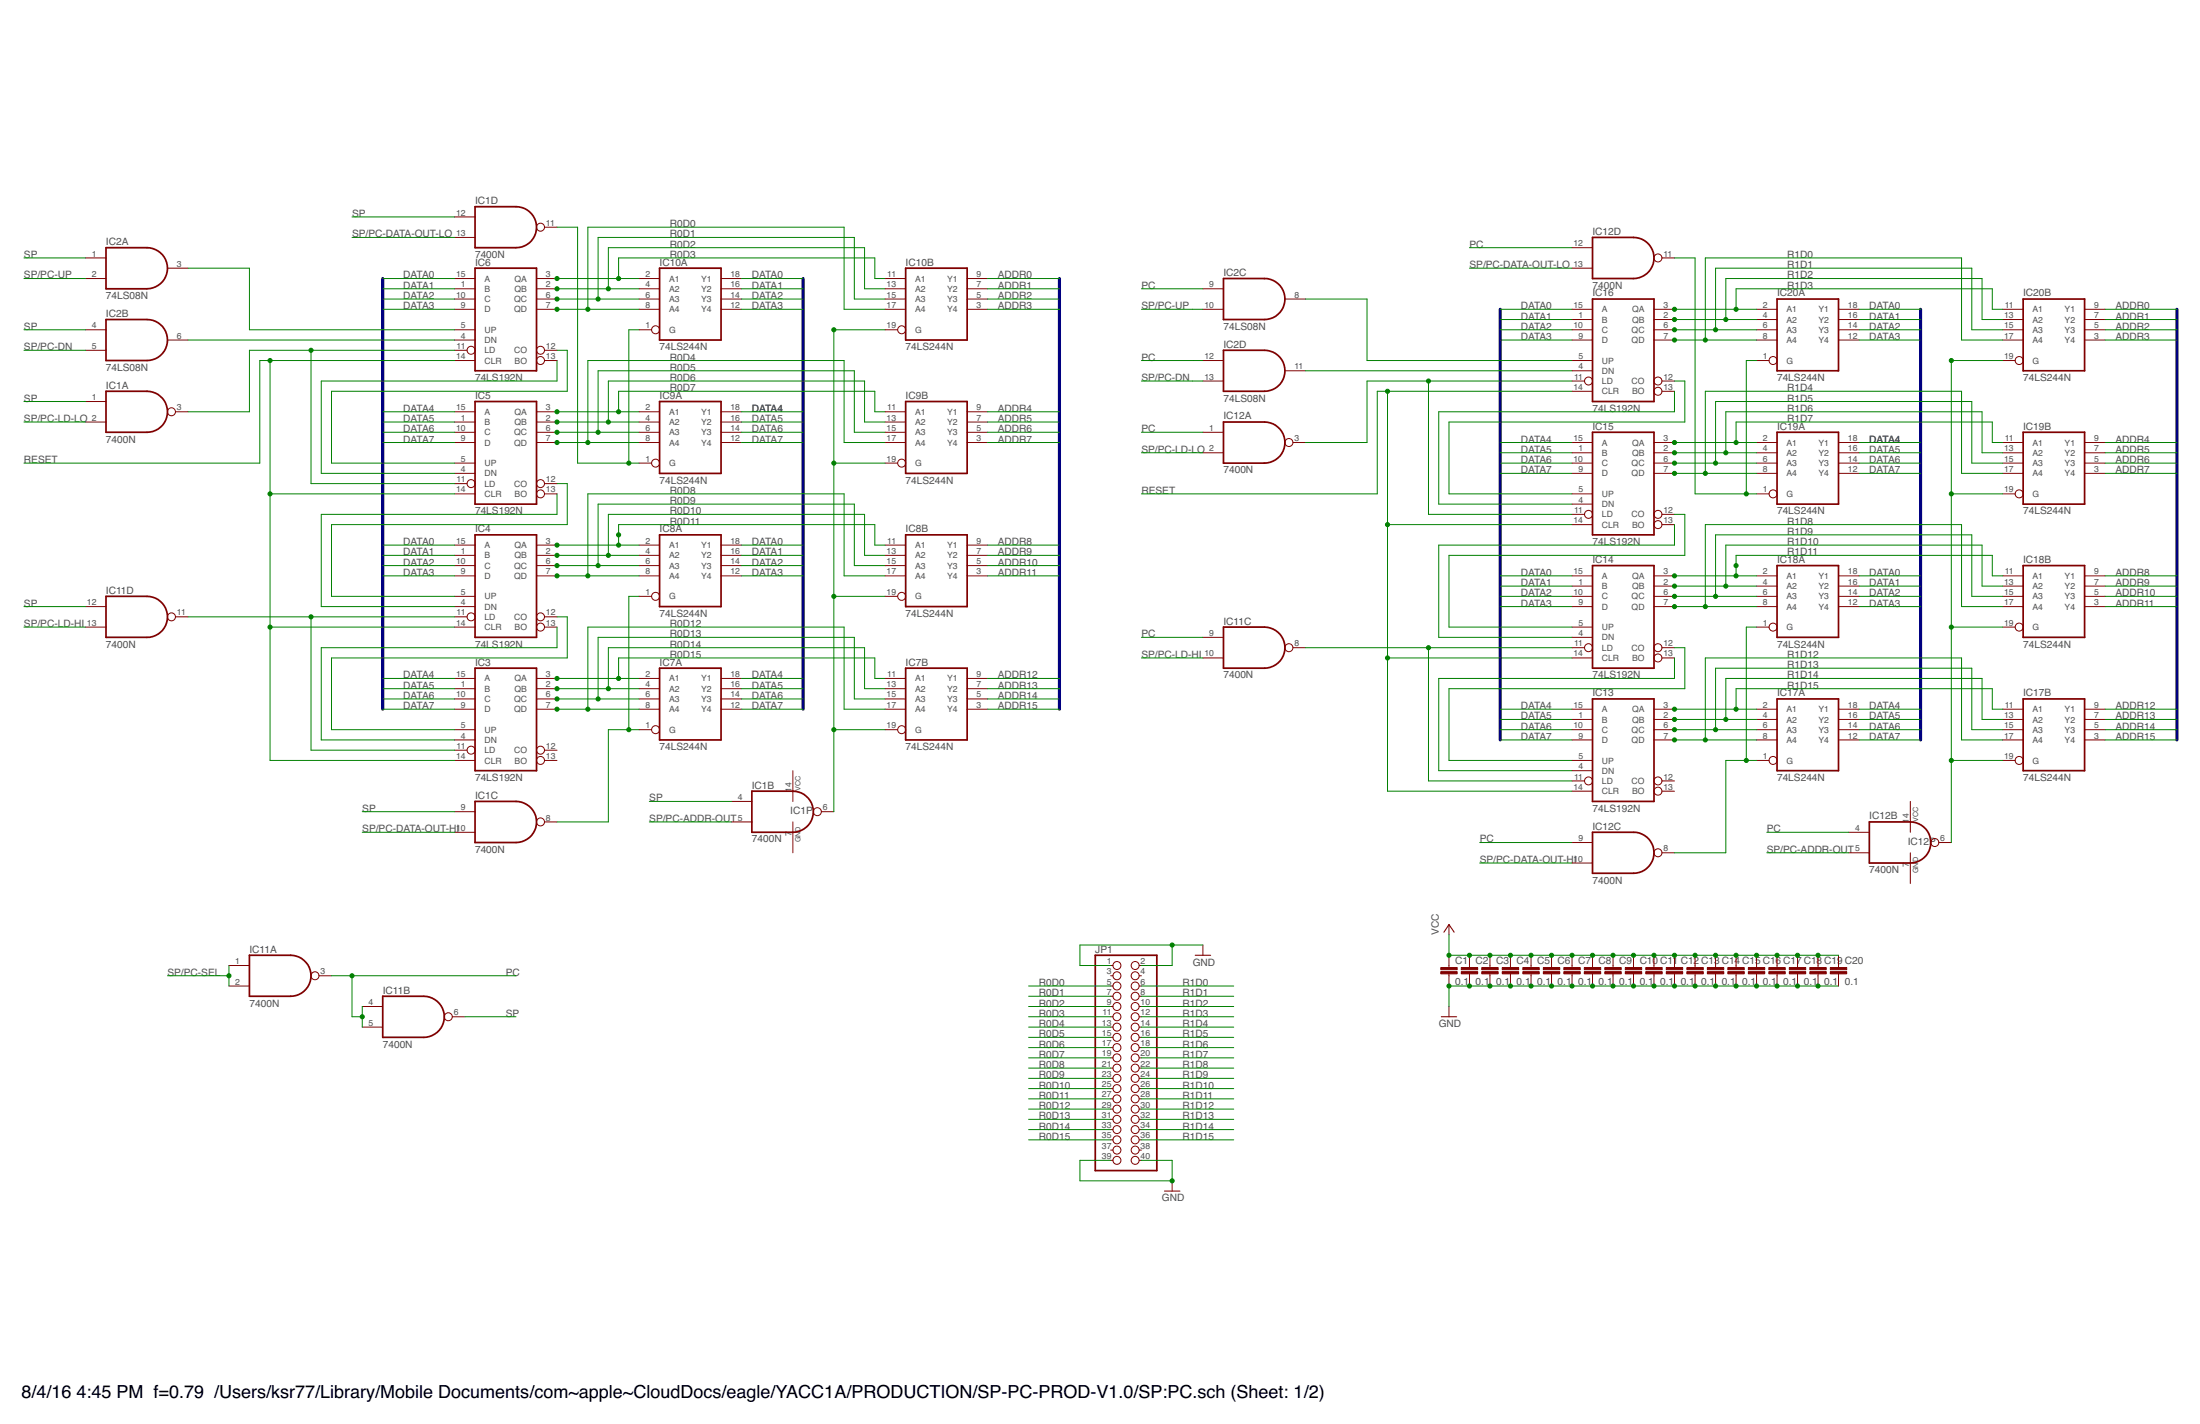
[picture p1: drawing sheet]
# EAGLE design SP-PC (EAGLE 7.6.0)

## Sheet 1 of 2: Registers

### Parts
C1  0.1  C2.5/2  [C2.5-2]
C2  0.1  C2.5/2  [C2.5-2]
C3  0.1  C2.5/2  [C2.5-2]
C4  0.1  C2.5/2  [C2.5-2]
C5  0.1  C2.5/2  [C2.5-2]
C6  0.1  C2.5/2  [C2.5-2]
C7  0.1  C2.5/2  [C2.5-2]
C8  0.1  C2.5/2  [C2.5-2]
C9  0.1  C2.5/2  [C2.5-2]
C10  0.1  C2.5/2  [C2.5-2]
C11  0.1  C2.5/2  [C2.5-2]
C12  0.1  C2.5/2  [C2.5-2]
C13  0.1  C2.5/2  [C2.5-2]
C14  0.1  C2.5/2  [C2.5-2]
C15  0.1  C2.5/2  [C2.5-2]
C16  0.1  C2.5/2  [C2.5-2]
C17  0.1  C2.5/2  [C2.5-2]
C18  0.1  C2.5/2  [C2.5-2]
C19  0.1  C2.5/2  [C2.5-2]
C20  0.1  C2.5/2  [C2.5-2]
IC1  7400N  [DIL14]
IC2  74LS08N  [DIL14]
IC3  74LS192N  [DIL16]
IC4  74LS192N  [DIL16]
IC5  74LS192N  [DIL16]
IC6  74LS192N  [DIL16]
IC7  74LS244N  [DIL20]
IC8  74LS244N  [DIL20]
IC9  74LS244N  [DIL20]
IC10  74LS244N  [DIL20]
IC11  7400N  [DIL14]
IC12  7400N  [DIL14]
IC13  74LS192N  [DIL16]
IC14  74LS192N  [DIL16]
IC15  74LS192N  [DIL16]
IC16  74LS192N  [DIL16]
IC17  74LS244N  [DIL20]
IC18  74LS244N  [DIL20]
IC19  74LS244N  [DIL20]
IC20  74LS244N  [DIL20]
JP1  PINHD-2X20  [2X20]

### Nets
ADDR0: IC10.9(B:Y1) IC20.9(B:Y1) ; also sheet 2
ADDR1: IC10.7(B:Y2) IC20.7(B:Y2) ; also sheet 2
ADDR2: IC10.5(B:Y3) IC20.5(B:Y3) ; also sheet 2
ADDR3: IC10.3(B:Y4) IC20.3(B:Y4) ; also sheet 2
ADDR4: IC9.9(B:Y1) IC19.9(B:Y1) ; also sheet 2
ADDR5: IC9.7(B:Y2) IC19.7(B:Y2) ; also sheet 2
ADDR6: IC9.5(B:Y3) IC19.5(B:Y3) ; also sheet 2
ADDR7: IC9.3(B:Y4) IC19.3(B:Y4) ; also sheet 2
ADDR8: IC8.9(B:Y1) IC18.9(B:Y1) ; also sheet 2
ADDR9: IC8.7(B:Y2) IC18.7(B:Y2) ; also sheet 2
ADDR10: IC8.5(B:Y3) IC18.5(B:Y3) ; also sheet 2
ADDR11: IC8.3(B:Y4) IC18.3(B:Y4) ; also sheet 2
ADDR12: IC7.9(B:Y1) IC17.9(B:Y1) ; also sheet 2
ADDR13: IC7.7(B:Y2) IC17.7(B:Y2) ; also sheet 2
ADDR14: IC7.5(B:Y3) IC17.5(B:Y3) ; also sheet 2
ADDR15: IC7.3(B:Y4) IC17.3(B:Y4) ; also sheet 2
DATA0: IC4.15(A) IC6.15(A) IC8.18(A:Y1) IC10.18(A:Y1) IC14.15(A) IC16.15(A) IC18.18(A:Y1) IC20.18(A:Y1) ; also sheet 2
DATA1: IC4.1(B) IC6.1(B) IC8.16(A:Y2) IC10.16(A:Y2) IC14.1(B) IC16.1(B) IC18.16(A:Y2) IC20.16(A:Y2) ; also sheet 2
DATA2: IC4.10(C) IC6.10(C) IC8.14(A:Y3) IC10.14(A:Y3) IC14.10(C) IC16.10(C) IC18.14(A:Y3) IC20.14(A:Y3) ; also sheet 2
DATA3: IC4.9(D) IC6.9(D) IC8.12(A:Y4) IC10.12(A:Y4) IC14.9(D) IC16.9(D) IC18.12(A:Y4) IC20.12(A:Y4) ; also sheet 2
DATA4: IC3.15(A) IC5.15(A) IC7.18(A:Y1) IC9.18(A:Y1) IC13.15(A) IC15.15(A) IC17.18(A:Y1) IC19.18(A:Y1) ; also sheet 2
DATA5: IC3.1(B) IC5.1(B) IC7.16(A:Y2) IC9.16(A:Y2) IC13.1(B) IC15.1(B) IC17.16(A:Y2) IC19.16(A:Y2) ; also sheet 2
DATA6: IC3.10(C) IC5.10(C) IC7.14(A:Y3) IC9.14(A:Y3) IC13.10(C) IC15.10(C) IC17.14(A:Y3) IC19.14(A:Y3) ; also sheet 2
DATA7: IC3.9(D) IC5.9(D) IC7.12(A:Y4) IC9.12(A:Y4) IC13.9(D) IC15.9(D) IC17.12(A:Y4) IC19.12(A:Y4) ; also sheet 2
GND: C1.2 C2.2 C3.2 C4.2 C5.2 C6.2 C7.2 C8.2 C9.2 C10.2 C11.2 C12.2 C13.2 C14.2 C15.2 C16.2 C17.2 C18.2 C19.2 C20.2 JP1.1 JP1.2 JP1.39 JP1.40 ; also sheet 2
N$10: IC5.4(DN) IC6.13(BO)
N$11: IC5.5(UP) IC6.12(CO)
N$12: IC4.4(DN) IC5.13(BO)
N$13: IC4.5(UP) IC5.12(CO)
N$14: IC3.4(DN) IC4.13(BO)
N$15: IC3.5(UP) IC4.12(CO)
N$16: IC1.3(A:O) IC5.11(LD) IC6.11(LD)
N$17: IC2.3(A:O) IC6.5(UP)
N$18: IC2.6(B:O) IC6.4(DN)
N$19: IC1.6(B:O) IC7.19(B:G) IC8.19(B:G) IC9.19(B:G) IC10.19(B:G)
N$20: IC1.11(D:O) IC9.1(A:G) IC10.1(A:G)
N$21: IC1.8(C:O) IC7.1(A:G) IC8.1(A:G)
N$22: IC3.11(LD) IC4.11(LD) IC11.11(D:O)
N$58: IC15.4(DN) IC16.13(BO)
N$59: IC15.5(UP) IC16.12(CO)
N$60: IC14.4(DN) IC15.13(BO)
N$61: IC14.5(UP) IC15.12(CO)
N$62: IC13.4(DN) IC14.13(BO)
N$63: IC13.5(UP) IC14.12(CO)
N$64: IC12.3(A:O) IC15.11(LD) IC16.11(LD)
N$65: IC2.8(C:O) IC16.5(UP)
N$66: IC2.11(D:O) IC16.4(DN)
N$83: IC12.6(B:O) IC17.19(B:G) IC18.19(B:G) IC19.19(B:G) IC20.19(B:G)
N$84: IC12.11(D:O) IC19.1(A:G) IC20.1(A:G)
N$85: IC12.8(C:O) IC17.1(A:G) IC18.1(A:G)
N$86: IC11.8(C:O) IC13.11(LD) IC14.11(LD)
PC: IC2.9(C:I0) IC2.12(D:I0) IC11.3(A:O) IC11.4(B:I0) IC11.5(B:I1) IC11.9(C:I0) IC12.1(A:I0) IC12.4(B:I0) IC12.9(C:I0) IC12.12(D:I0)
R0D0: IC6.7(QD) IC10.8(A:A4) IC10.17(B:A4) JP1.5
R0D1: IC6.6(QC) IC10.6(A:A3) IC10.15(B:A3) JP1.7
R0D2: IC6.2(QB) IC10.4(A:A2) IC10.13(B:A2) JP1.9
R0D3: IC6.3(QA) IC10.2(A:A1) IC10.11(B:A1) JP1.11
R0D4: IC5.7(QD) IC9.8(A:A4) IC9.17(B:A4) JP1.13
R0D5: IC5.6(QC) IC9.6(A:A3) IC9.15(B:A3) JP1.15
R0D6: IC5.2(QB) IC9.4(A:A2) IC9.13(B:A2) JP1.17
R0D7: IC5.3(QA) IC9.2(A:A1) IC9.11(B:A1) JP1.19
R0D8: IC4.7(QD) IC8.8(A:A4) IC8.17(B:A4) JP1.21
R0D9: IC4.6(QC) IC8.6(A:A3) IC8.15(B:A3) JP1.23
R0D10: IC4.2(QB) IC8.4(A:A2) IC8.13(B:A2) JP1.25
R0D11: IC4.3(QA) IC8.2(A:A1) IC8.11(B:A1) JP1.27
R0D12: IC3.7(QD) IC7.8(A:A4) IC7.17(B:A4) JP1.29
R0D13: IC3.6(QC) IC7.6(A:A3) IC7.15(B:A3) JP1.31
R0D14: IC3.2(QB) IC7.4(A:A2) IC7.13(B:A2) JP1.33
R0D15: IC3.3(QA) IC7.2(A:A1) IC7.11(B:A1) JP1.35
R1D0: IC16.7(QD) IC20.8(A:A4) IC20.17(B:A4) JP1.6
R1D1: IC16.6(QC) IC20.6(A:A3) IC20.15(B:A3) JP1.8
R1D2: IC16.2(QB) IC20.4(A:A2) IC20.13(B:A2) JP1.10
R1D3: IC16.3(QA) IC20.2(A:A1) IC20.11(B:A1) JP1.12
R1D4: IC15.7(QD) IC19.8(A:A4) IC19.17(B:A4) JP1.14
R1D5: IC15.6(QC) IC19.6(A:A3) IC19.15(B:A3) JP1.16
R1D6: IC15.2(QB) IC19.4(A:A2) IC19.13(B:A2) JP1.18
R1D7: IC15.3(QA) IC19.2(A:A1) IC19.11(B:A1) JP1.20
R1D8: IC14.7(QD) IC18.8(A:A4) IC18.17(B:A4) JP1.22
R1D9: IC14.6(QC) IC18.6(A:A3) IC18.15(B:A3) JP1.24
R1D10: IC14.2(QB) IC18.4(A:A2) IC18.13(B:A2) JP1.26
R1D11: IC14.3(QA) IC18.2(A:A1) IC18.11(B:A1) JP1.28
R1D12: IC13.7(QD) IC17.8(A:A4) IC17.17(B:A4) JP1.30
R1D13: IC13.6(QC) IC17.6(A:A3) IC17.15(B:A3) JP1.32
R1D14: IC13.2(QB) IC17.4(A:A2) IC17.13(B:A2) JP1.34
R1D15: IC13.3(QA) IC17.2(A:A1) IC17.11(B:A1) JP1.36
RESET: IC3.14(CLR) IC4.14(CLR) IC5.14(CLR) IC6.14(CLR) IC13.14(CLR) IC14.14(CLR) IC15.14(CLR) IC16.14(CLR) ; also sheet 2
SP: IC1.1(A:I0) IC1.4(B:I0) IC1.9(C:I0) IC1.12(D:I0) IC2.1(A:I0) IC2.4(B:I0) IC11.6(B:O) IC11.12(D:I0)
SP/PC-ADDR-OUT: IC1.5(B:I1) IC12.5(B:I1) ; also sheet 2
SP/PC-DATA-OUT-HI: IC1.10(C:I1) IC12.10(C:I1) ; also sheet 2
SP/PC-DATA-OUT-LO: IC1.13(D:I1) IC12.13(D:I1) ; also sheet 2
SP/PC-DN: IC2.5(B:I1) IC2.13(D:I1) ; also sheet 2
SP/PC-LD-HI: IC11.10(C:I1) IC11.13(D:I1) ; also sheet 2
SP/PC-LD-LO: IC1.2(A:I1) IC12.2(A:I1) ; also sheet 2
SP/PC-SEL: IC11.1(A:I0) IC11.2(A:I1) ; also sheet 2
SP/PC-UP: IC2.2(A:I1) IC2.10(C:I1) ; also sheet 2
VCC: C1.1 C2.1 C3.1 C4.1 C5.1 C6.1 C7.1 C8.1 C9.1 C10.1 C11.1 C12.1 C13.1 C14.1 C15.1 C16.1 C17.1 C18.1 C19.1 C20.1 ; also sheet 2
Unconnected: IC3.12(CO) IC3.13(BO) IC13.12(CO) IC13.13(BO) JP1.3 JP1.4 JP1.37 JP1.38

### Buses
ADDR[0..15]
DATA[0..7]

## Sheet 2 of 2: BUS

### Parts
PWR  LED5MM  [LED5MM]
R1  330  R0207/10  [0207/10]
X1  FABC96R  [FABC96R]

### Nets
AC-IN-INV: X1.B30
ADDR0: X1.A4 ; also sheet 1
ADDR1: X1.A5 ; also sheet 1
ADDR2: X1.A6 ; also sheet 1
ADDR3: X1.A7 ; also sheet 1
ADDR4: X1.A8 ; also sheet 1
ADDR5: X1.A9 ; also sheet 1
ADDR6: X1.A10 ; also sheet 1
ADDR7: X1.A11 ; also sheet 1
ADDR8: X1.A12 ; also sheet 1
ADDR9: X1.A13 ; also sheet 1
ADDR10: X1.A14 ; also sheet 1
ADDR11: X1.A15 ; also sheet 1
ADDR12: X1.A16 ; also sheet 1
ADDR13: X1.A17 ; also sheet 1
ADDR14: X1.A18 ; also sheet 1
ADDR15: X1.A19 ; also sheet 1
ADDR-REG-CLK: X1.B4
ADDR-REG-OUT: X1.B8
ALU0: X1.B24
ALU1: X1.B25
ALU2: X1.B26
ALU3: X1.B3
ALU-FUNC: X1.B27
BR-COND: X1.C8
BR-REG-LD-HI: X1.C6
BR-REG-LD-LO: X1.C3
BR-REG-OUT: X1.C7
BRD-ADDR-REG0: X1.B5
BRD-ADDR-REG1: X1.B6
BRD-IN-ID0: X1.B18
BRD-IN-ID1: X1.B19
BRD-OUT-ID0: X1.B14
BRD-OUT-ID1: X1.B15
DATA0: X1.A20 ; also sheet 1
DATA1: X1.A21 ; also sheet 1
DATA2: X1.A22 ; also sheet 1
DATA3: X1.A23 ; also sheet 1
DATA4: X1.A24 ; also sheet 1
DATA5: X1.A25 ; also sheet 1
DATA6: X1.A26 ; also sheet 1
DATA7: X1.A27 ; also sheet 1
DATA8: X1.C23
DATA9: X1.C24
DATA10: X1.C25
DATA11: X1.C26
DATA12: X1.C27
DATA13: X1.C28
DATA14: X1.C29
DATA15: X1.C30
DATA-REG-IN-ID0: X1.B16
DATA-REG-IN-ID1: X1.B17
DATA-REG-OUT-ID0: X1.B12
DATA-REG-OUT-ID1: X1.B13
DATA-REG-RD-HI: X1.B22
DATA-REG-RD-LO: X1.B20
DATA-REG-WR-HI: X1.B23
DATA-REG-WR-LO: X1.B21
DIR: X1.A29
GND: PWR.K(C) X1.A1 X1.A32 X1.B1 X1.B32 X1.C1 X1.C32 ; also sheet 1
H/L-SWAP: X1.A30
I/D-REG-DN: X1.B9
I/D-REG-LD: X1.C4
I/D-REG-OUT: X1.C5
I/D-REG-UP: X1.B10
I/O-RD: X1.C12
I/O-WR: X1.C11
INT: X1.C14
INT-ACK: X1.A3
IO-ADDR: X1.C13
LD-AC: X1.B28
MEM-RD: X1.C10
MEM-WR: X1.C9
N$1: PWR.A R1.1
RD-AC: X1.B29
REG-FUNC: X1.B7
RESET: X1.B11 ; also sheet 1
SP/PC-ADDR-OUT: X1.C18 ; also sheet 1
SP/PC-DATA-OUT-HI: X1.C17 ; also sheet 1
SP/PC-DATA-OUT-LO: X1.C16 ; also sheet 1
SP/PC-DN: X1.C21 ; also sheet 1
SP/PC-LD-HI: X1.C20 ; also sheet 1
SP/PC-LD-LO: X1.C19 ; also sheet 1
SP/PC-SEL: X1.C15 ; also sheet 1
SP/PC-UP: X1.C22 ; also sheet 1
SR-LD: X1.A28
VCC: R1.2 X1.A2 X1.A31 X1.B2 X1.B31 X1.C2 X1.C31 ; also sheet 1

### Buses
ADDR[0..15],DATA[0..15],SR-LD,DIR,H/L-SWAP,ADDR-REG-CLK,BRD-ADDR-REG[0..1],REG-FUNC,ADDR-REG-OUT,I/D-REG-DN,I/D-REG-UP,RESET,DATA-REG-OUT-ID[0..1],BRD-OUT-ID[0..1],DATA-REG-IN-ID[0..1],BRD-IN-ID[0..1],DATA-REG-RD-LO,DATA-REG-WR-LO,DATA-REG-RD-HI,DATA-REG-WR-HI,ALU[0..3],ALU-FUNC,LD-AC,RD-AC,AC-IN-INV,BR-REG-LD-LO,I/D-REG-LD,I/D-REG-OUT,BR-REG-LD-HI,BR-REG-OUT,BR-COND,MEM-WR,MEM-RD,I/O-WR,I/O-RD,IO-ADDR,INT,SP/PC-SEL,SP/PC-DATA-OUT-LO,SP/PC-DATA-OUT-HI,SP/PC-ADDR-OUT,SP/PC-LD-LO,SP/PC-LD-HI,SP/PC-DN,SP/PC-UP,INT-ACK

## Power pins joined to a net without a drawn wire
GND: IC1.7(P:GND) IC2.7(P:GND) IC3.8(GND) IC4.8(GND) IC5.8(GND) IC6.8(GND) IC7.10(P:GND) IC8.10(P:GND) IC9.10(P:GND) IC10.10(P:GND) IC11.7(P:GND) IC12.7(P:GND) IC13.8(GND) IC14.8(GND) IC15.8(GND) IC16.8(GND) IC17.10(P:GND) IC18.10(P:GND) IC19.10(P:GND) IC20.10(P:GND)
VCC: IC1.14(P:VCC) IC2.14(P:VCC) IC3.16(VCC) IC4.16(VCC) IC5.16(VCC) IC6.16(VCC) IC7.20(P:VCC) IC8.20(P:VCC) IC9.20(P:VCC) IC10.20(P:VCC) IC11.14(P:VCC) IC12.14(P:VCC) IC13.16(VCC) IC14.16(VCC) IC15.16(VCC) IC16.16(VCC) IC17.20(P:VCC) IC18.20(P:VCC) IC19.20(P:VCC) IC20.20(P:VCC)
